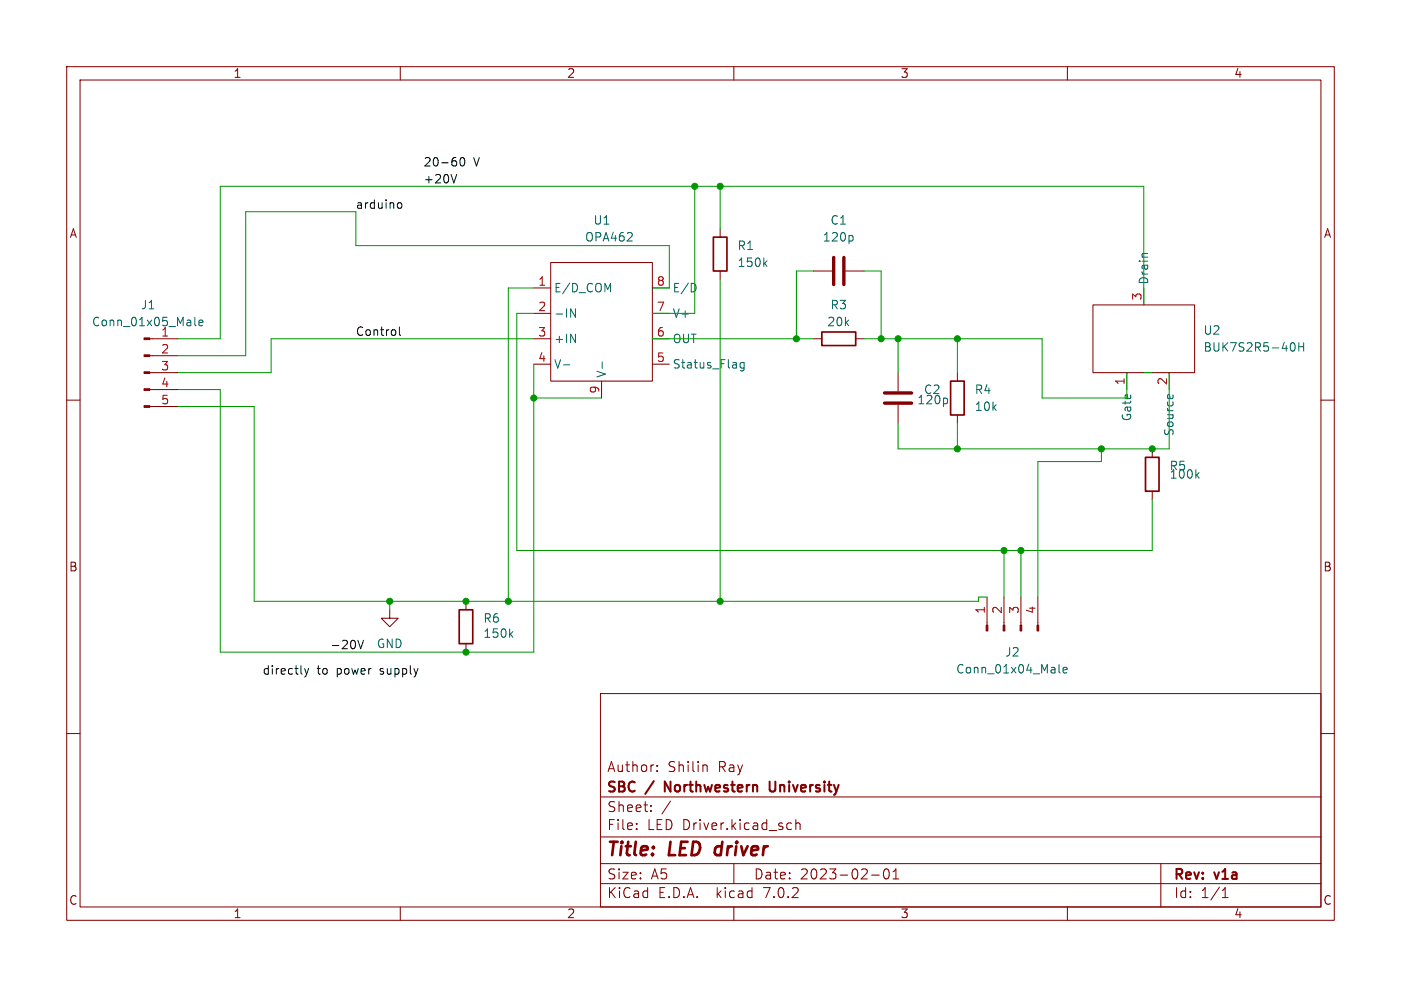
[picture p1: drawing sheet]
<svg xmlns="http://www.w3.org/2000/svg" width="210mm" height="148mm" viewBox="0 0 210 148" stroke-linecap="round" stroke-linejoin="round" font-family="sans-serif">
<g fill="none" stroke="#840000" stroke-width=".15">
<path d="M10 10h190v128h-190zM12 12h186v124h-186zM60 10v2M110 10v2M160 10v2M82.5 39.4h15.3v17.8h-15.3zM107.9 34.3v1.3M10 60h2M22.5 50.8h4.2M22.5 58.4h4.2M22.5 55.9h4.2M22.5 53.3h4.2"/>
<path d="M80 50.8h2.5M80 43.2h2.5M80 47h2.5M80 54.6h2.5M90.2 57.2v2.5M91.4 48.3h.1M97.8 50.8h2.5M97.8 43.2h2.5M97.8 47h2.5M97.8 54.6h2.5M107.9 40.6v1.3M121.9 40.6h2.8"/>
<path d="M121.9 50.8h1.3M126.7 40.6h2.8M128.3 50.8h1.2M134.6 55.9v2.8M143.5 55.9v1.3M163.8 45.7h15.3v10.2h-15.3zM168.9 55.9v2.5M171.4 43.2v2.5M175.3 55.9v2.5M179.1 50.8h.1M198 60h2M22.5 61h4.2"/>
<path d="M134.6 60.7v2.8M143.5 62.2v1.3M172.7 67.3v1.3M172.7 73.7v1.2M58.4 91.4v1.3h1.3l-1.3 1.3-1.3-1.3h1.3M69.8 90.2v1.2M69.8 96.5v1.3M148 89.5v4.3M150.5 89.5v4.3M153 89.5v4.3M155.6 89.5v4.3M10 110h2"/>
<path d="M90 104h108v32h-108zM90 119.5h108M98.5 115.6v.1M98.5 114.8v.1M105.6 114.7h.2l.2 .2v.8M198 110h2M60 136v2M90 132.5h108M90 129.5h108M90 125.5h108M95.4 124.3v.1M95.4 123.5v.1"/>
<path d="M97.6 121.6v.1M97.6 120.8v.1M110 136v2M110 129.5v3M118.2 123.4l.5 .1M118.7 124.3l-.5 .1M119.3 123.5a.37 .37 0 0 1 .6 .1v.8M119.3 122.9v1.5M130.6 131.2h1.2M132.6 130.4l.3-.1a.94 .94 0 0 1 0 1.5h-.1a1 1 0 0 1-.2-1.4zM133.9 131.8h.8M133.9 130.7l.4-.4v1.5"/>
<path d="M160 136v2M174 129.5v6.5M183.2 134.6h.9M183.2 133.5l.4-.4v1.5"/>
</g>
<path d="M115.4 117.2v1.2l.1 .2 .4 .1" fill="none" stroke="#840000" stroke-width=".3"/>
<path d="M125 38.6v4.1M126.5 38.6v4.1M132.6 58.9h4.1M132.6 60.5h4.1" fill="none" stroke="#840000" stroke-width=".51"/>
<g fill="none" stroke="#006464" stroke-width=".15">
<path d="M114.6 39.5l.4 .5M115 39.1l-.5 .5M127.8 35.4l.1 .1v.4l-.1 .2M29.2 47.6v1.1l.2 .1M29.8 48.4l.6-.1v-.2l-.4-.1-.2 .2 .1 .6h.5M84.4 54.7h1M85.5 46.3l.8 1.3v-1.3M90.3 54.3v1M104.3 42.8v.7M111.5 54.4v1l-.2 .2h-.3M111.5 54.4h-.3l-.3 .2v.4l.2 .1h.4M141.9 59.8l.1 .1v.4l-.1 .2"/>
<path d="M175 59.6l.1-.4h.2l.1 .6M175.8 59.2v.4M193.6 51.4h.1a.69 .69 0 0 1 .5 .5 .69 .69 0 0 1-.2 .7h-.4M194.7 51.4v1.3M194.7 52h.7M195.4 51.4v1.3M179.4 71.2l.3 .5M179.7 70.9l-.4 .4M76.5 95.1l.4 .5M76.9 94.7l-.5 .5M158.7 99.6v1.1l.2 .2M159.4 100.5l.6-.1-.1-.3h-.4l-.1 .2v.6h.5"/>
</g>
<path d="M106.9 35.6h2.1v5h-2.1zM123.2 49.8h5.1v2h-5.1zM142.5 57.2h2v5h-2zM171.7 68.6h2v5.1h-2zM68.8 91.4h2.1v5.1h-2.1z" fill="none" stroke="#840000" stroke-width=".25"/>
<g fill="#840000" stroke="#840000" stroke-width=".15">
<path d="M21.6 60.8h.9v.3h-.9z"/>
<path d="M21.6 58.3h.9v.2h-.9z"/>
<path d="M21.6 55.8h.9v.2h-.9z"/>
<path d="M21.6 53.2h.9v.3h-.9z"/>
<path d="M21.6 50.7h.9v.2h-.9z"/>
<path d="M155.4 93.8h.3v.8h-.3z"/>
<path d="M152.9 93.8h.3v.8h-.3z"/>
<path d="M150.4 93.8h.2v.8h-.2z"/>
<path d="M147.8 93.8h.3v.8h-.3z"/>
</g>
<path d="M59.7 30.5l.3-.1 .2 .2v.5l-.2 .1h-.3M68.5 26.2l-.5 1.2M69.1 23.7l.1-.1a.69 .69 0 0 1 .5 .6 .69 .69 0 0 1-.2 .6l-.1 .1a.69 .69 0 0 1-.3-1.2zM59.9 49v1.1l.2 .2M53.6 96l.5 1.3 .4-1.3M45.7 100.2l.3 .9M46 101.1l-.2 .3-.1 .1M46.3 100.2l-.3 .9" fill="none" stroke="#0f0f0f" stroke-width=".15"/>
<g fill="none" stroke="#009600" stroke-width=".15">
<path d="M104.1 27.9v19.1h-6.3M107.9 27.9v6.4M80 47h-2.5v35.6h95.2v-7.7M80 50.8h-39.4v5.1h-13.9M80 43.2h-3.8v47M80 54.6v43.2h-47v-39.4h-6.3M80 59.7h10.2M97.8 50.8h24.1M97.8 43.2h2.5v-6.4h-47v-5h-16.5v21.5h-10.1M107.9 41.9v48.3M121.9 40.6h-2.5v10.2M129.5 50.8h26.7v8.9h12.7v-3.8"/>
<path d="M129.5 40.6h2.6v10.2M134.6 50.8v5.1M143.5 50.8v5.1M171.4 45.7v-17.8h-138.4v22.9h-6.3M171.4 55.9h1.3M175.3 55.9v11.4h-40.7v-3.8M26.7 61h11.4v29.2h108.6v-.7h1.3M143.5 63.5v3.8M165.1 67.3v1.9h-9.5v20.3M58.4 90.2v1.2M150.5 82.6v6.9M153 82.6v6.9"/>
</g>
<g fill="#009600" stroke="#009600" stroke-width=".15">
<circle cx="119.4" cy="50.8" r=".46"/>
<circle cx="80" cy="59.7" r=".46"/>
<circle cx="150.5" cy="82.6" r=".46"/>
<circle cx="107.9" cy="90.2" r=".46"/>
<circle cx="132.1" cy="50.8" r=".46"/>
<circle cx="134.6" cy="50.8" r=".46"/>
<circle cx="143.5" cy="67.3" r=".46"/>
<circle cx="143.5" cy="50.8" r=".46"/>
<circle cx="58.4" cy="90.2" r=".46"/>
<circle cx="76.2" cy="90.2" r=".46"/>
<circle cx="69.8" cy="90.2" r=".46"/>
<circle cx="69.8" cy="97.8" r=".46"/>
<circle cx="153" cy="82.6" r=".46"/>
<circle cx="172.7" cy="67.3" r=".46"/>
<circle cx="104.1" cy="27.9" r=".46"/>
<circle cx="107.9" cy="27.9" r=".46"/>
<circle cx="165.1" cy="67.3" r=".46"/>
</g>
<g font-size="2.8" fill="#840000">
<text x="91" y="128.8">Title:</text>
<text x="100.4" y="128.8">LED driver</text>
</g>
<g font-size="2.1" fill="#840000">
<text x="91" y="119.1">SBC</text>
<text x="91" y="115.9">Author:</text>
<text x="97" y="119.1">/</text>
<text x="100.1" y="115.9">Shilin</text>
<text x="100.2" y="119.1">Northwestern</text>
<text x="107.7" y="115.9">Ray</text>
<text x="116.4" y="119.1">University</text>
<text x="91" y="124.6">File:</text>
<text x="91" y="121.9">Sheet:</text>
<text x="97" y="124.6">LED Driver.kicad_sch</text>
<text x="99.2" y="121.9">/</text>
<text x="91" y="134.8">KiCad</text>
<text x="91" y="132">Size:</text>
<text x="97.6" y="132">A5</text>
<text x="98.7" y="134.8">E.D.A.</text>
<text x="107.4" y="134.8">kicad</text>
<text x="113" y="132">Date:</text>
<text x="114.5" y="134.8">7.0.2</text>
<text x="119.9" y="132">2023-02-01</text>
<text x="176" y="132.2">Rev:</text>
<text x="176" y="134.8">Id:</text>
<text x="180" y="134.8">1/1</text>
<text x="182.2" y="132.2">v1a</text>
</g>
<g font-size="1.8" fill="#840000">
<text x="35" y="11.8">1</text>
<text x="85" y="11.8">2</text>
<text x="135" y="11.8">3</text>
<text x="185" y="11.8">4</text>
<text x="10.4" y="35.8">A</text>
<text x="198.4" y="35.8">A</text>
<text x="10.3" y="85.8">B</text>
<text x="198.3" y="85.8">B</text>
<text x="10.3" y="135.8">C</text>
<text x="35" y="137.8">1</text>
<text x="85" y="137.8">2</text>
<text x="135" y="137.8">3</text>
<text x="185" y="137.8">4</text>
<text x="198.3" y="135.8">C</text>
</g>
<g font-size="1.8" fill="#0f0f0f">
<text x="63.5" y="27.6">+20V</text>
<text x="63.5" y="25.1">20-60</text>
<text x="71" y="25.1">V</text>
<text x="53.3" y="31.4">arduino</text>
<text x="53.3" y="50.5">Control</text>
<text x="39.4" y="101.3">directly</text>
<text x="47.5" y="101.3">to</text>
<text x="49.5" y="97.4">-20V</text>
<text x="50.5" y="101.3">power</text>
<text x="57.1" y="101.3">supply</text>
</g>
<g font-size="1.8" fill="#006464">
<text x="88.9" y="33.8">U1</text>
<text x="124.4" y="33.8">C1</text>
<text x="87.6" y="36.4">OPA462</text>
<text x="110.5" y="37.7">R1</text>
<text x="110.5" y="40.2">150k</text>
<text x="123.3" y="36.4">120p</text>
<text x="21.1" y="46.5">J1</text>
<text x="83.1" y="44">E/D_COM</text>
<text x="83.1" y="47.8">-IN</text>
<text x="100.8" y="47.8">V+</text>
<text x="100.8" y="44">E/D</text>
<text x="124.4" y="46.5">R3</text>
<text x="172.3" y="42.7" transform="rotate(-90 172.3 42.7)">Drain</text>
<text x="13.7" y="49.1">Conn_01x05_Male</text>
<text x="24.1" y="50.5">1</text>
<text x="83.1" y="51.6">+IN</text>
<text x="100.8" y="51.6">OUT</text>
<text x="123.9" y="49.1">20k</text>
<text x="180.3" y="50.4">U2</text>
<text x="180.3" y="52.9">BUK7S2R5-40H</text>
<text x="83.1" y="55.4">V-</text>
<text x="91" y="56.6" transform="rotate(-90 91 56.6)">V-</text>
<text x="100.8" y="55.4">Status_Flag</text>
<text x="138.4" y="59.2">C2</text>
<text x="146.1" y="59.2">R4</text>
<text x="137.4" y="60.8">120p</text>
<text x="146.1" y="61.8">10k</text>
<text x="169.7" y="63.3" transform="rotate(-90 169.7 63.3)">Gate</text>
<text x="176.1" y="65.5" transform="rotate(-90 176.1 65.5)">Source</text>
<text x="175.3" y="70.7">R5</text>
<text x="175.3" y="71.9">100k</text>
<text x="72.4" y="93.5">R6</text>
<text x="72.4" y="95.8">150k</text>
<text x="56.4" y="97.3">GND</text>
<text x="143.3" y="101.2">Conn_01x04_Male</text>
<text x="150.6" y="98.6">J2</text>
</g>
<g font-size="1.8" fill="#a90000">
<text x="80.6" y="42.9">1</text>
<text x="80.6" y="46.7">2</text>
<text x="98.4" y="46.7">7</text>
<text x="98.4" y="42.9">8</text>
<text x="171.2" y="45.1" transform="rotate(-90 171.2 45.1)">3</text>
<text x="24.1" y="53.1">2</text>
<text x="80.6" y="50.5">3</text>
<text x="98.4" y="50.5">6</text>
<text x="24.1" y="55.6">3</text>
<text x="24.1" y="58.2">4</text>
<text x="80.6" y="54.4">4</text>
<text x="89.9" y="59.1" transform="rotate(-90 89.9 59.1)">9</text>
<text x="98.4" y="54.4">5</text>
<text x="168.7" y="57.8" transform="rotate(-90 168.7 57.8)">1</text>
<text x="175" y="57.8" transform="rotate(-90 175 57.8)">2</text>
<text x="24.1" y="60.7">5</text>
<text x="147.7" y="92.1" transform="rotate(-90 147.7 92.1)">1</text>
<text x="150.2" y="92.1" transform="rotate(-90 150.2 92.1)">2</text>
<text x="152.8" y="92.1" transform="rotate(-90 152.8 92.1)">3</text>
<text x="155.3" y="92.1" transform="rotate(-90 155.3 92.1)">4</text>
</g>
</svg>
